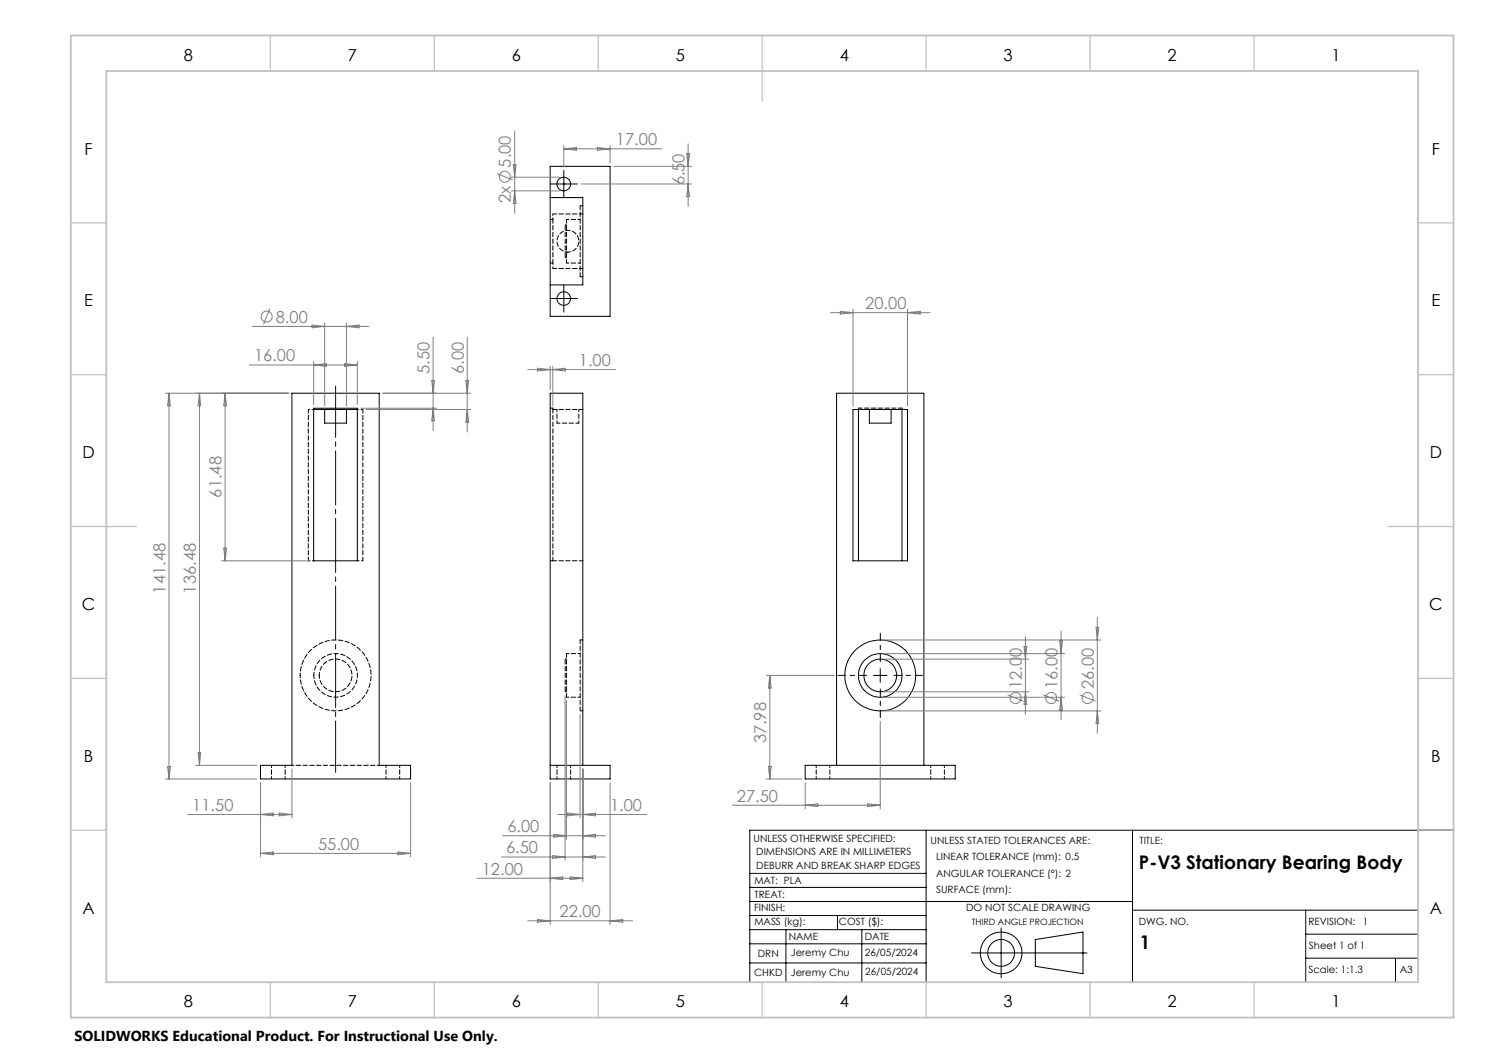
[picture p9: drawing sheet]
<svg xmlns="http://www.w3.org/2000/svg" width="420mm" height="297mm" viewBox="0 0 420 297" stroke-linecap="round" stroke-linejoin="round" font-family="sans-serif">
<g fill="none" stroke="#000" stroke-width=".28">
<path d="M155.2 46.9h16.9v42.3h-16.9zM155.2 55.7h9.2v24.7h-9.2M157.1 51.9h3.8M159 50v3.8M157.1 84.2h3.8M159 82.3v3.8M82.3 110.9h24.7v105h8.8v3.8h-42.3v-3.8h8.8zM88.5 115.1h12.3v43.1h-12.3zM88.5 115.5h12.3M91.6 115.5v3.8h6.1v-3.8M240.6 115.5h15.4v42.7h-15.4zM242.1 115.5v42.7"/>
<path d="M245.2 115.5v3.8h6.2v-3.8M254.4 115.5v42.7M246.4 190.5h3.8M248.3 188.6v3.8M155.2 215.9h16.9v3.8h-16.9v-108.8h9.2v105M227.1 215.9h42.4v3.8h-42.4zM236 215.9v-105h24.6v105M261.2 234.2v42.8M319.4 234.2v42.8M400 234.2h-188.5v42.8M211.5 250.3h49.7M211.5 254.3h107.9"/>
<path d="M211.5 246.3h49.7M211.5 258.2h49.7M236.2 258.2v4M319.4 256.7h80.6M368.3 256.7v20.3M211.5 262.2h49.7M211.5 266.2h49.7M211.5 271.6h49.7M221.7 262.2v14.8M243.1 262.2v14.8M274 268.8h32.6M282.4 261.7v14.1"/>
<path d="M292 265l13.5-2.1v11.7l-13.5-2zM368.3 263.5h31.7M368.3 270.3h31.7M393.6 270.3v6.7"/>
<circle cx="159" cy="51.9" r="1.93"/>
<circle cx="159" cy="84.2" r="1.92"/>
<circle cx="248.3" cy="190.5" r="6.1"/>
<circle cx="248.3" cy="190.5" r="4.6"/>
<circle cx="248.3" cy="190.5" r="10"/>
<circle cx="282.4" cy="268.8" r="5.9"/>
<circle cx="282.4" cy="268.8" r="3.8"/>
</g>
<path d="M163.6 58v20M156 61.9v12.3M159.8 61.9v12.3M164.4 60.4h-8.4M164.4 75.7h-8.4M164.4 115.5h-8.4M254.5 115.1h-12.3M164.4 158.2h-8.4M159.8 184.3v12.3M163.6 180.5v20" fill="none" stroke="#000" stroke-width=".28" stroke-dasharray="1.3 .6" stroke-dashoffset=".2"/>
<path d="M87 115.5v42.7M102.4 158.2v-42.7M156 158.2v-42.7" fill="none" stroke="#000" stroke-width=".28" stroke-dasharray="1.3 .6" stroke-dashoffset=".3"/>
<path d="M164.4 58h-.8M155.2 61.9h.8M155.2 74.2h.8M163.6 78h.8M155.2 115.1h.8M163.3 119.3h-6.2M155.2 158.2h.8M88.5 190.5a6.2 6.2 0 0 1 9-5.5 6.2 6.2 0 0 1 .6 10.6 6.2 6.2 0 0 1-9.5-4.4l-.1-.7M90 190.5a4.6 4.6 0 0 1 6.8-4.1 4.6 4.6 0 0 1 .5 7.9 4.6 4.6 0 0 1-7.2-3.2l-.1-.6M164.4 180.5h-.8M163.6 200.5h.8" fill="none" stroke="#000" stroke-width=".28" stroke-dasharray="1.3 .6" stroke-dashoffset=".4"/>
<path d="M159.4 72.7h.4M159.8 63.4h-.4M156 115.1v.4M242.2 115.1v.4M254.5 115.5v-.4M159.4 195.1h.4M159.8 185.9h-.4" fill="none" stroke="#000" stroke-width=".28" stroke-dasharray="1.3 .6"/>
<path d="M159.4 63.4v9.3M159.4 185.9v9.2" fill="none" stroke="#000" stroke-width=".28" stroke-dasharray="1.3 .6" stroke-dashoffset="-.2"/>
<g fill="none" stroke="#000" stroke-width=".28" stroke-dasharray="1.3 .6" stroke-dashoffset=".6">
<path d="M159.8 74.2h3.8M163.6 61.9h-3.8M157.1 115.5v3.8M163.3 119.3v-3.8M159.8 196.6h3.8M163.6 184.3h-3.8M76.6 215.9v3.8M80.4 219.7v-3.8M108.9 215.9v3.8M112.7 219.7v-3.8M157.1 215.9v3.8M161 219.7v-3.8"/>
<path d="M230.2 215.9v3.8M234.1 219.7v-3.8M262.5 215.9v3.8M266.4 219.7v-3.8"/>
</g>
<path d="M156 61.9v-1.5M156 75.7v-1.5M88.5 115.5h-1.5M102.4 115.5h-1.6M87 158.2h1.5M100.8 158.2h1.6" fill="none" stroke="#000" stroke-width=".28" stroke-dasharray="1.3 .6" stroke-dashoffset=".8"/>
<path d="M84.7 190.5a10 10 0 0 1 14.7-8.8 10 10 0 0 1 .8 17.1 10 10 0 0 1-15.5-7.4v-.9M107 215.9h-24.6" fill="none" stroke="#000" stroke-width=".28" stroke-dasharray="1.3 .6" stroke-dashoffset=".7"/>
<path d="M160.2 71.1a3.1 3.1 0 0 1-2.8-4.4 3.1 3.1 0 0 1 5.3-.5 3.1 3.1 0 0 1-2 4.9h-.5" fill="none" stroke="#000" stroke-width=".28" stroke-dasharray="1.3 .6" stroke-dashoffset=".5"/>
<g fill="none" stroke="#808080" stroke-width=".28">
<path d="M145.2 36.9v23.3M140.2 49l4.4 1.7M144.2 50h13.8M144.2 53.8h13.8M144.8 46.4h.8l-.4 3.6zM145.2 53.8l.4 3.6h-.8zM159 41v6.1M159 42h27.7M159 42l3.6-.4v.8zM163.9 51.9h31.2M168.5 41.6l3.6 .4-3.6 .4zM172.1 41v4.9"/>
<path d="M173.1 46.9h22M193.7 43.4h.8l-.4 3.5zM194.1 40.6v17.6M194.1 51.9l.4 3.6h-.8zM71.2 92.1h32.9M76.1 87.1l-1.8 4.4M88 91.7l3.6 .4-3.6 .4zM91.6 91.1v23.4M97.7 91.1v23.4M97.7 92.1l3.6-.4v.8zM122.2 95.1v26.4M131.8 95.1v26.7"/>
<path d="M234.2 88.2h28.1M237 87.8l3.6 .4-3.6 .4zM240.6 87.2v27.3M256 87.2v27.3M256 88.2l3.5-.4v.8zM46.7 110.9h34.7M47.7 110.9v108.8M47.7 110.9l.3 3.5h-.7zM56.3 110.9l.3 3.5h-.7zM56.3 110.9v105M63.5 110.9l.4 3.5h-.8zM63.5 110.9v47.3"/>
<path d="M70.3 102.9h30.5M88.5 101.9v12.2M88.5 102.9l3.5-.3v.7zM97.3 102.6l3.5 .3-3.5 .4zM100.8 101.9v12.2M101.8 115.1h21.4M103.3 115.5h29.5M107.9 110.9h24.9M121.8 107.3h.8l-.4 3.6zM122.2 115.1l.4 3.6h-.8zM131.4 107.3h.8l-.4 3.6zM131.8 115.5l.4 3.6h-.8z"/>
<path d="M148.8 104.2h24.8M151.6 103.9l3.6 .3-3.6 .4zM155.2 103.3v6.6M155.9 103.3v11.2M155.9 104.2l3.6-.3v.7zM62.5 158.2h25M63.1 154.6h.8l-.4 3.6zM289.2 179.6v21.9M299.3 178v25M309.2 176.9h.7l-.4 3.6zM309.5 174.2v32.7M159.4 196.1v46.6"/>
<path d="M159.8 197.7v39M216.1 190.5h19.3M217.1 190.5v29.2M217.1 190.5l.4 3.6h-.8zM249.3 180.5h61.3M249.3 184.4h51M249.3 196.7h51M249.3 185.9h41M249.3 195.1h41M284.2 196l4.5 1.8M288.9 182.3h.7l-.4 3.6zM289.2 195.1l.4 3.6h-.7z"/>
<path d="M294.3 196l4.4 1.8M298.9 180.8h.8l-.4 3.6zM299.3 196.7l.4 3.5h-.8zM304.6 196l4.4 1.8M46.7 219.7h25.8M47.3 216.2h.7l-.3 3.5zM55.2 215.9h17.3M55.9 212.3h.7l-.3 3.6zM82.3 216.9v13.8M163.6 201.5v29.2M164.4 216.9v31.8M216.1 219.7h10"/>
<path d="M216.7 216.2h.8l-.4 3.5zM248.3 203.4v24.7M249.3 200.5h61.3M309.5 200.5l.4 3.6h-.7zM52.9 229.7h29.4M73.5 220.7v21M73.5 229.7l3.5-.4v.8zM78.8 229.3l3.5 .4-3.5 .4zM115.8 220.7v21M141.8 235.7h28.9M155.2 220.7v40M156.2 235.3l3.6 .4-3.6 .4z"/>
<path d="M157.3 229.7h25.1M160.1 229.3l3.5 .4-3.5 .4zM164.4 235.7l3.6-.4v.8zM164.4 229.7l3.6-.4v.8zM172.1 220.7v40M206.6 227.1h41.7M227.1 220.7v7.4M227.1 227.1l3.6-.4v.8zM244.7 226.7l3.6 .4-3.6 .4zM73.5 240.7h42.3M73.5 240.7l3.5-.4v.8zM112.3 240.3l3.5 .4-3.5 .4z"/>
<path d="M134.6 247.7h29.8M141.4 241.7h29.3M148.8 259.7h29.6M151.6 259.4l3.6 .3-3.6 .4zM155.2 247.7l3.5-.4v.8zM155.9 241.3l3.5 .4-3.5 .4zM160.8 247.3l3.6 .4-3.6 .4zM164.4 241.7l3.6-.4v.8zM172.1 259.7l3.5-.3v.7z"/>
<circle cx="142.4" cy="49.9" r="1.56"/>
<circle cx="75.2" cy="89.3" r="1.56"/>
<circle cx="286.5" cy="196.9" r="1.56"/>
<circle cx="296.5" cy="196.9" r="1.56"/>
<circle cx="306.8" cy="196.9" r="1.55"/>
</g>
<path d="M244.5 190.5h-8.1M248.3 186.6v-8M248.3 194.3v8.1M252.2 190.5h8" fill="none" stroke="#000" stroke-width=".28" stroke-dasharray="15.2 1.3 1.3 1.3" stroke-dashoffset="13.1"/>
<path d="M94.7 217.9v-109" fill="none" stroke="#000" stroke-width=".28" stroke-dasharray="15.2 1.3 1.3 1.3" stroke-dashoffset=".8"/>
<path d="M157.1 51.9h-1.9M159 50v-2M159 53.8v1.9M161 51.9h1.9M157.1 84.2h-1.9M159 82.3v-1.9M159 86.1v1.9M161 84.2h1.9" fill="none" stroke="#000" stroke-width=".28" stroke-dasharray="15.2 1.3 1.3 1.3"/>
<path d="M400 234.2h10" fill="none" stroke="#000" stroke-width=".35"/>
<g fill="none" stroke="#c0c0c0" stroke-width=".35">
<path d="M76.2 10v10M122.5 10v10M168.7 10v10M215 10v18.5M261.2 10v10M307.5 10v10M353.7 10v10M20 62.9h10M400 62.9h10M20 105.7h10M400 105.7h10M20 148.5h18.5"/>
<path d="M391.5 148.5h18.5M20 191.3h10M400 191.3h10M20 234.2h10M400 234.2h10M76.2 277v10M122.5 277v10M168.7 277v10M215 277v10M261.2 277v10M307.5 277v10M353.7 277v10"/>
</g>
<path d="M20 10h390v277h-390zM30 20h370v257h-370z" fill="none" stroke="#c0c0c0" stroke-width=".5"/>
<g font-size="5.3">
<text x="321.3" y="245.2">P-V3 Stationary Bearing Body</text>
<text x="321.5" y="267.8">1</text>
</g>
<g font-size="4.7">
<text x="51.8" y="17.2">8</text>
<text x="98.1" y="17.2">7</text>
<text x="144.3" y="17.2">6</text>
<text x="190.6" y="17.2">5</text>
<text x="236.8" y="17.2">4</text>
<text x="283.1" y="17.2">3</text>
<text x="329.3" y="17.2">2</text>
<text x="375.6" y="17.2">1</text>
<text x="23.9" y="43.6">F</text>
<text x="403.9" y="43.6">F</text>
<text x="23.8" y="86.4">E</text>
<text x="403.8" y="86.4">E</text>
<text x="23.3" y="129.3">D</text>
<text x="403.3" y="129.3">D</text>
<text x="23.1" y="172.1">C</text>
<text x="403.1" y="172.1">C</text>
<text x="23.7" y="214.9">B</text>
<text x="403.7" y="214.9">B</text>
<text x="23.3" y="257.8">A</text>
<text x="403.3" y="257.8">A</text>
<text x="51.8" y="284.2">8</text>
<text x="98.1" y="284.2">7</text>
<text x="144.3" y="284.2">6</text>
<text x="190.6" y="284.2">5</text>
<text x="236.8" y="284.2">4</text>
<text x="283.1" y="284.2">3</text>
<text x="329.3" y="284.2">2</text>
<text x="375.6" y="284.2">1</text>
</g>
<g font-size="4.7" fill="#808080">
<text x="173.7" y="41">17.00</text>
<text x="144.1" y="47.3" transform="rotate(-90 144.1 47.3)">5.00</text>
<text x="193.1" y="52.3" transform="rotate(-90 193.1 52.3)">6.50</text>
<text x="144.1" y="57.4" transform="rotate(-90 144.1 57.4)">2x</text>
<text x="244.1" y="87.2">20.00</text>
<text x="77.8" y="91">8.00</text>
<text x="71.7" y="101.9">16.00</text>
<text x="121.2" y="105.4" transform="rotate(-90 121.2 105.4)">5.50</text>
<text x="130.8" y="105.4" transform="rotate(-90 130.8 105.4)">6.00</text>
<text x="163.3" y="103.2">1.00</text>
<text x="62.5" y="140.3" transform="rotate(-90 62.5 140.3)">61.48</text>
<text x="46.7" y="167.4" transform="rotate(-90 46.7 167.4)">141.48</text>
<text x="55.3" y="167.4" transform="rotate(-90 55.3 167.4)">136.48</text>
<text x="288.2" y="194.3" transform="rotate(-90 288.2 194.3)">12.00</text>
<text x="298.3" y="194.3" transform="rotate(-90 298.3 194.3)">16.00</text>
<text x="308.5" y="194.3" transform="rotate(-90 308.5 194.3)">26.00</text>
<text x="216.1" y="209.7" transform="rotate(-90 216.1 209.7)">37.98</text>
<text x="207.9" y="226.1">27.50</text>
<text x="54.2" y="228.7">11.50</text>
<text x="172.1" y="228.7">1.00</text>
<text x="89.7" y="239.7">55.00</text>
<text x="143.1" y="234.7">6.00</text>
<text x="142.7" y="240.7">6.50</text>
<text x="135.9" y="246.7">12.00</text>
<text x="157.8" y="258.7">22.00</text>
</g>
<text font-size="4.1" x="21" y="293.7">SOLIDWORKS Educational Product. For Instructional Use Only.</text>
<g font-size="2.8">
<text x="212.5" y="237.4">UNLESS OTHERWISE SPECIFIED:</text>
<text x="262.5" y="238">UNLESS STATED TOLERANCES ARE:</text>
<text x="321.4" y="238">TITLE:</text>
<text x="213.3" y="245">DEBURR AND BREAK SHARP EDGES</text>
<text x="213.3" y="241.2">DIMENSIONS ARE IN MILLIMETERS</text>
<text x="264" y="242.5">LINEAR TOLERANCE (mm): 0.5</text>
<text x="212.8" y="249.3">MAT: PLA</text>
<text x="264" y="251.8">SURFACE (mm):</text>
<text x="264" y="247.3">ANGULAR TOLERANCE (°): 2</text>
<text x="212.7" y="256.9">FINISH:</text>
<text x="212.9" y="253.2">TREAT:</text>
<text x="272.5" y="256.9">DO NOT SCALE DRAWING</text>
<text x="212.8" y="261">MASS (kg):</text>
<text x="236.6" y="261">COST ($):</text>
<text x="321.2" y="261">DWG. NO.</text>
<text x="369.1" y="261">REVISION:</text>
<text x="384.4" y="261">1</text>
<text x="213.8" y="269.9">DRN</text>
<text x="222.5" y="265.2">NAME</text>
<text x="223.1" y="269.8">Jeremy Chu</text>
<text x="243.9" y="269.7">26/05/2024</text>
<text x="243.9" y="265.1">DATE</text>
<text x="369.2" y="267.8">Sheet 1 of 1</text>
<text x="212.7" y="275.4">CHKD</text>
<text x="223.1" y="275.3">Jeremy Chu</text>
<text x="244.1" y="275.1">26/05/2024</text>
<text x="369.1" y="274.5">Scale: 1:1.3</text>
<text x="394.8" y="274.5">A3</text>
</g>
<text font-size="2.5" x="274.2" y="260.9">THIRD ANGLE PROJECTION</text>
</svg>
